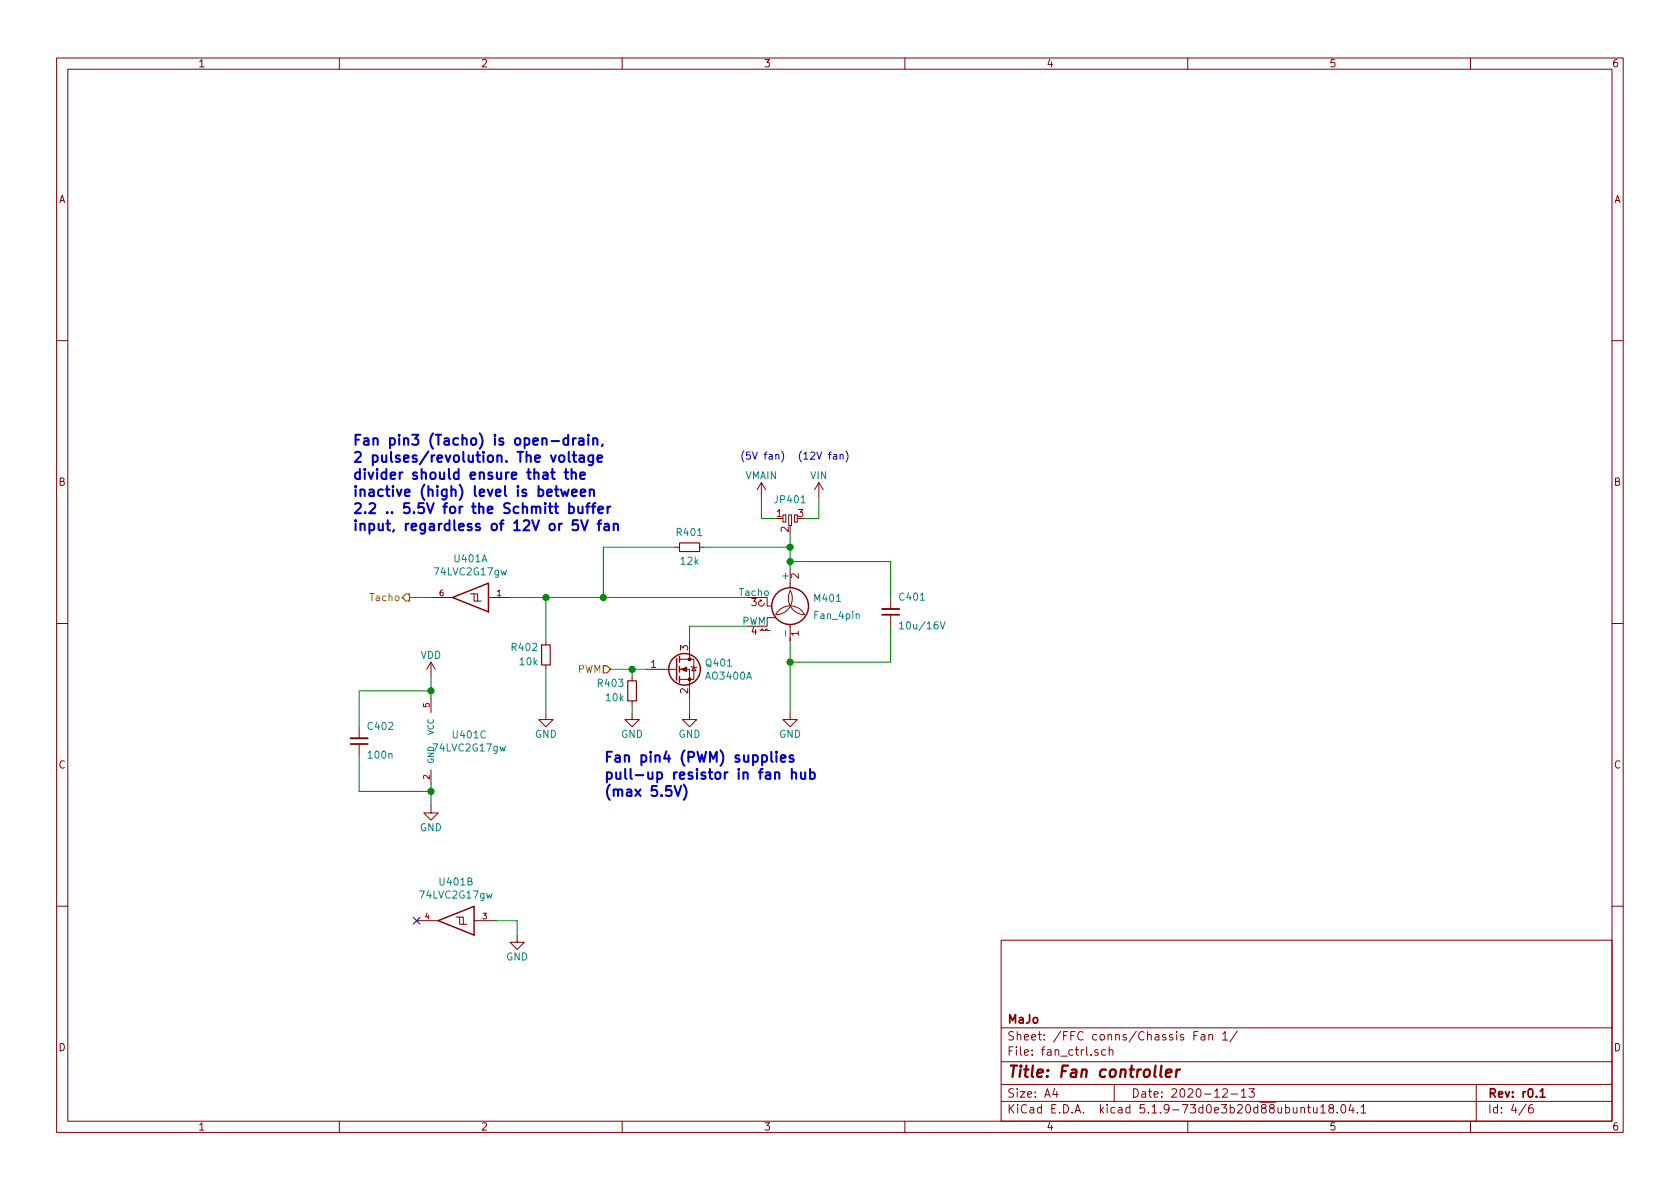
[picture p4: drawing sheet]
<svg xmlns="http://www.w3.org/2000/svg" width="297mm" height="210mm" viewBox="0 0 297 210" stroke-linecap="round" stroke-linejoin="round" font-family="sans-serif">
<g fill="none" stroke="#840000" stroke-width=".18">
<path d="M10 10.3h277v189.9h-277zM12 12.2h273v186.1h-273zM60 10.3v1.9M110 10.3v1.9M160 10.3v1.9M210 10.3v1.9M260 10.3v1.9M10 60.2h2M285 60.2h2M119.4 96.8h.7M123.7 96.8h.8M134.6 85.3l-.7 1.3"/>
<path d="M134.6 85.3v2.6M134.6 85.3l.8 1.3M138.4 91.1h.5v1.2h-.5zM139.4 91.1h.6v1.9h-.6zM140.5 91.1h.5v1.2h-.5zM144.8 85.3l-.8 1.3M144.8 85.3v2.6M144.8 85.3l.7 1.3M10 110.3h2M76.2 117.1l-.8 1.3M76.2 117.1v2.5M76.2 117.1l.8 1.3"/>
<path d="M76.2 105.7h3.8M83.2 105h1.3v1.3h.6M83.8 105v1.3h.7M86.4 105.7h3.8M96.5 113.3v.7M96.5 117.6v.8M111.8 119.6v.8M114.3 118.4h5.3M120.1 118.4h1.8v5M120.1 116.6h2.6v3.5h-2.6M121.9 113.3v3.3M122.2 117.9l.1 .1h.8l.1 .1"/>
<path d="M122.7 118l.4 .6h-.8zM134.4 111.5h.2v-.3h.3v.3h.5v-.3h.2v.3h.5M134.4 106l.2 .2M134.6 106.2l-.5 .3 .1 .5 .2 .2h.4l.3-.5M134.6 106.2l-.1 .2M135.6 105.7v1.5h.8M137.2 109.2h-1.6v1.5h-1M139.7 104.4a2.86 2.86 0 0 1-2.5 4.3 2.85 2.85 0 0 1 2.5-1.6 2.85 2.85 0 0 1 2.5 1.6 2.9 2.9 0 0 1-2.4-4.3M139.7 100.6v3.3M139.7 110.4v2.9M157.5 105.7v2M157.5 108.7v2"/>
<path d="M285 110.3h2M63.5 128.5v2.1M63.5 131.6v2M76.2 123.4v2.6M76.2 136.1v2.6M96.5 126v1.2h1.3l-1.3 1.3-1.3-1.3h1.3M111.8 126v1.2h1.2l-1.2 1.3-1.3-1.3h1.3M111.8 123.9v.8M121.9 126v1.2h1.3l-1.3 1.3-1.3-1.3h1.3M139.7 126v1.2h1.3l-1.3 1.3-1.3-1.3h1.3M76.2 142.5v1.3h1.3l-1.3 1.2-1.3-1.2h1.3M10 160.2h2"/>
<path d="M73.7 162.8h3.8M80.6 162.2h1.3v1.2h.6M81.3 162.2v1.2h.6M83.8 162.8h3.8M91.4 165.3v1.3h1.3l-1.3 1.3-1.2-1.3h1.2M177 166.3h108v32h-108zM285 160.2h2M60 198.3v1.9M110 198.3v1.9M160 198.3v1.9M177 194.8h108M177 191.8h108"/>
<path d="M177 187.8h108M177 181.8h108M186.5 192.5l-.4 1h1M186.8 193v1M194.1 185.7a.37 .37 0 0 0-.6 .1l.1 .2 .5 .2 .1 .1-.2 .3-.5-.1M195.5 185.7l-.5-.1-.2 .3v.6l.2 .1 .5-.1M196.1 185.7h.1a.37 .37 0 0 1 .6 .1v.8M196.1 185.1v1.5M197 191.8v3M210 198.3v1.9M211.1 183.1h.5M211.8 182.4h-.7v1.5"/>
<path d="M212.4 183h.6v.9M213 183.3l-.5 .1-.2 .2 .2 .3 .5-.1M213.7 183.1l.1-.1a.37 .37 0 0 1 .6 .1v.8M213.7 182.9v1M216.2 192.7l.2-.2h.4l.2 .5-.9 1h.9M216.2 182.8l.4-.4v1.5M216.2 183.9h.8M217.7 193.5h1.1M218.7 182.3l-1.3 2M219.5 193l.4-.5v1.5M219.5 194h.8M220.8 192.5h1l-.5 .6 .4 .1v.7l-.2 .1-.7-.1"/>
<path d="M230 196l.2-.2 .4 .1 .1 .9M230 195.8v1M231.2 195.8h.5M231.4 195.3v1.3l.3 .2M232.2 195.8l.1 .9 .4 .1 .2-.1M232.9 195.8v1M233.5 195.8l.4-.5v1.5M233.5 196.8h.9M235.2 196l-.3-.3 .2-.3a.48 .48 0 0 1 .6 .1v.4a.52 .52 0 0 0-.7 .2 .52 .52 0 0 0 .1 .6l.4 .1 .2-.1 .1-.4-.3-.3M236.4 196.7v.1M237.3 195.4l.1-.1a.8 .8 0 0 1 .6 .8 .8 .8 0 0 1-.6 .7 1 1 0 0 1-.1-1.4zM238.9 195.2l-.4 1.1h.9"/>
<path d="M239.2 195.8v1M240 196.7v.1M240.6 195.8l.5-.5v1.5M240.6 196.8h.9M260 198.3v1.9M261 191.8v6.5M269.8 195.2l-1.2 2M271 195.3a.62 .62 0 0 0-.7 .7v.7l.3 .1 .4-.1 .1-.5-.1-.2-.4-.1-.3 .3"/>
</g>
<path d="M156 108.7h3M62 131.6h3M272.3 193l.4-.5v1.5M272.3 194h.9" fill="none" stroke="#840000" stroke-width=".3"/>
<path d="M205.4 188.4l-.2 1.8 .2 .2M206.1 189.8l1-.2v-.4h-.8l-.2 1 .2 .2 .6-.1M208.1 189.1l-.2 1.3M208.6 189.1a.55 .55 0 0 0-.6 .4" fill="none" stroke="#840000" stroke-width=".41"/>
<g fill="none" stroke="#840000" stroke-width=".25">
<path d="M80 105.7l6.4-2.6v5.1zM119.6 116.5v3.8M120.1 116.1v1M120.1 117.9v1M120.1 119.6v1M77.5 162.8l6.3-2.5v5z"/>
<circle cx="121" cy="118.4" r="2.79"/>
<circle cx="139.7" cy="107.2" r="3.3"/>
</g>
<g fill="#840000" stroke="#840000" stroke-width=".18">
<path d="M120.4 118.4l1-.4v.7z"/>
<circle cx="121.9" cy="120.1" r=".25"/>
<circle cx="121.9" cy="116.6" r=".25"/>
</g>
<path d="M156 107.7h3M62 130.6h3" fill="none" stroke="#840000" stroke-width=".33"/>
<path d="M159.1 110.3l.3-.3v1.2M159.1 111.2h.7M166.2 110l.5 1.2 .4-1.2" fill="none" stroke="#008484" stroke-width=".18"/>
<path d="M120.1 96h3.6v1.5h-3.6zM95.8 114h1.5v3.6h-1.5zM111 120.4h1.5v3.5h-1.5z" fill="none" stroke="#840000" stroke-width=".2"/>
<g fill="none" stroke="#008400" stroke-width=".18">
<path d="M119.4 96.8h-12.7v8.9M124.5 96.8h15.2M134.6 87.9v3.8h2.6M139.7 99.3h17.8v6.4M139.7 94.2v6.4M144.8 87.9v3.8h-2.6M72.4 105.7h3.8M76.2 119.6v3.8M90.2 105.7h41.9M96.5 105.7v7.6M96.5 118.4v7.6M107.9 118.4h6.4"/>
<path d="M111.8 118.4v1.2M132.1 110.7h-10.2v2.6M139.7 113.3v12.7M157.5 110.7v6.4h-17.8M63.5 133.6v6.3h12.7M76.2 122.2h-12.7v6.3M76.2 138.7v3.8M111.8 124.7v1.3M121.9 123.4v2.6M87.6 162.8h3.8v2.5"/>
</g>
<path d="M71.1 105.7l.7-.7h.6v1.3h-.6zM106.7 117.7h.6l.6 .7-.6 .6h-.6z" fill="none" stroke="#848400" stroke-width=".25"/>
<g fill="none" stroke="#0000c2" stroke-width=".36">
<path d="M100.5 77.6a.6 .6 0 0 0-.8 0v.9a.6 .6 0 0 0 .8 .1M100.5 76.9v1.8M100.6 79.9v1.5l.2 .3M101.3 77.5v1.2M101.5 79.9v1.5l.1 .2 .3 .1M101.8 77.5l-.3 .1-.2 .2M102.4 77.6h.7l.1 1.1M103.2 77.9l-.6 .1a.34 .34 0 0 0-.3 .3 .34 .34 0 0 0 .3 .4l.6-.1M104 76.9l-.1 .1h.2l-.1-.1v.2M104 77.5v1.2M104.9 77.6l.2-.1 .4 .1 .1 1.1M104.9 77.5v1.2"/>
<path d="M106.6 78.6l-.2 .3M99.2 86.6l.3 1.1 .4-.8 .3 .8 .4-1.1M99.8 83.5h.7M100.1 82.9v1.5v.2l.4 .1M100.6 89.7a.6 .6 0 0 1 .8 0v.9a.6 .6 0 0 1-.8 .1M100.6 89v1.7M101.1 83.7l.2-.2 .4 .1 .1 1.1M101.1 82.9v1.8M101.1 87.1l.9-.1-.1-.4h-.5l-.3 .2 .1 .8h.7M101.2 80.5h.7M102.2 89.6l.1 1.1h.4l.3-.1M102.5 80.6h.7l.1 1.1"/>
<path d="M102.6 84.1l.8-.2v-.3l-.6-.1-.2 .3 .1 .8h.7M102.7 87.1l.8-.1-.1-.4h-.5l-.2 .2v.8h.7M102.7 92l.7 1.8 .5-1.8M103 89.6v1.1M103.3 80.9l-.6 .1a.34 .34 0 0 0-.3 .4 .34 .34 0 0 0 .3 .3l.6-.1M103.6 89.6h.7M104.3 86.7l.2-.1h.5v1.1M104.3 89l-.4 .1v.1v1.5M104.3 86.6v1.1M104.6 89.6h.7M104.9 80.5v1.4a.49 .49 0 0 1-.8 .3M104.9 80.6a.58 .58 0 0 0-.9 .2l.1 .7a.6 .6 0 0 0 .8 .1"/>
<path d="M105.3 89l-.3 .1-.1 .1v1.5M105.6 81.1l.9-.2-.1-.3-.5-.1-.3 .3 .1 .8h.7M105.6 92.6h.7M105.8 90.2l.9-.2-.1-.3-.6-.1-.2 .2 .1 .9h.7M106.3 92l-.3 .1-.1 .1v1.6M106.9 92.7h.7l.1 1.1M107.4 89.6v1.1M107.7 93l-.6 .1-.3 .3 .1 .3 .2 .1 .6-.1M107.9 89.6l-.3 .1-.2 .2M108.5 92.8l.3-.2 .4 .1 .1 1.1M108.5 92.6v1.2M119.3 139l.6 1.8 .5-1.8"/>
<path d="M120.9 138.7a2.05 2.05 0 0 1 0 2.7M137.3 132.9l-.1 .1h.2l-.1-.1v.2M137.3 133.5v1.2M138 134.1l.9-.1-.1-.4-.5-.1-.3 .3 .2 .8h.6M140 136.7l.3-.1h.4l.1 1.1M140 136v1.7M140.3 133.6l-.5-.1-.2 .3 .1 .3 .6 .1v.4h-.7M141.6 136.6l.1 1.1h.4l.3-.1M142.4 136.6v1.1M143.2 136.6a.6 .6 0 0 1 .8 .1v.9a.6 .6 0 0 1-.8 .1M143.2 136v1.7"/>
</g>
<path d="M138.2 79.8a1.47 1.47 0 0 1 0 1.9M149.6 79.8a1.4 1.4 0 0 1 0 1.9M137.2 80.5l.1-.1h.3l.1 .8M148.5 80.5l.2-.1h.3l.1 .8" fill="none" stroke="#0000c2" stroke-width=".18"/>
<g fill="#008400" stroke="#008400" stroke-width=".25">
<circle cx="106.7" cy="105.7" r=".51"/>
<circle cx="111.8" cy="118.4" r=".51"/>
<circle cx="76.2" cy="139.9" r=".51"/>
<circle cx="139.7" cy="96.8" r=".51"/>
<circle cx="96.5" cy="105.7" r=".51"/>
<circle cx="139.7" cy="117.1" r=".51"/>
<circle cx="76.2" cy="122.2" r=".51"/>
<circle cx="139.7" cy="99.3" r=".51"/>
</g>
<path d="M73.1 162.2l1.2 1.2M74.3 162.2l-1.2 1.2" fill="none" stroke="#000084" stroke-width=".18"/>
<text font-size="2.8" fill="#840000" x="178" y="190.5">Title: Fan controller</text>
<g font-size="2.5" fill="#0000c2">
<text x="62.2" y="78.8">Fan pin3 (Tacho) is open-drain,</text>
<text x="62.2" y="81.8">2 pulses/revolution. The voltage</text>
<text x="62.2" y="84.8">divider should ensure that the</text>
<text x="62.2" y="87.8">inactive (high) level is between</text>
<text x="62.2" y="90.9">2.2 .. 5.5V for the Schmitt buffer</text>
<text x="62.2" y="93.9">input, regardless of 12V or 5V fan</text>
<text x="106.7" y="134.8">Fan pin4 (PWM) supplies</text>
<text x="106.7" y="137.8">pull-up resistor in fan hub</text>
<text x="106.7" y="140.9">(max 5.5V)</text>
</g>
<g font-size="2.1" fill="#840000">
<text x="178" y="184">Sheet: /FFC conns/Chassis Fan 1/</text>
<text x="178" y="181">MaJo</text>
<text x="178" y="186.7">File: fan_ctrl.sch</text>
<text x="178" y="196.9">KiCad E.D.A. kicad 5.1.9-73d0e3b20d88ubuntu18.04.1</text>
<text x="178" y="194.1">Size: A4</text>
<text x="200" y="194.1">Date: 2020-12-13</text>
<text x="263" y="194.1">Rev: r0.1</text>
<text x="263" y="196.9">Id: 4/6</text>
</g>
<g font-size="1.8" fill="#840000">
<text x="35" y="11.9">1</text>
<text x="85" y="11.9">2</text>
<text x="135" y="11.9">3</text>
<text x="185" y="11.9">4</text>
<text x="235" y="11.9">5</text>
<text x="285" y="11.9">6</text>
<text x="10.4" y="35.9">A</text>
<text x="285.4" y="35.9">A</text>
<text x="10.4" y="85.9">B</text>
<text x="285.4" y="85.9">B</text>
<text x="137.3" y="91.4">1</text>
<text x="139.4" y="94.1" transform="rotate(-90 139.4 94.1)">2</text>
<text x="141.1" y="91.4">3</text>
<text x="132.9" y="107.2">3</text>
<text x="141.2" y="102.3" transform="rotate(-90 141.2 102.3)">2</text>
<text x="132.9" y="112.3">4</text>
<text x="141.2" y="112.5" transform="rotate(-90 141.2 112.5)">1</text>
<text x="115.1" y="118.1">1</text>
<text x="121.7" y="115" transform="rotate(-90 121.7 115)">3</text>
<text x="121.7" y="122.7" transform="rotate(-90 121.7 122.7)">2</text>
<text x="10.4" y="135.9">C</text>
<text x="285.4" y="135.9">C</text>
<text x="10.4" y="185.9">D</text>
<text x="285.4" y="185.9">D</text>
<text x="35" y="199.9">1</text>
<text x="85" y="199.9">2</text>
<text x="135" y="199.9">3</text>
<text x="185" y="199.9">4</text>
<text x="235" y="199.9">5</text>
<text x="285" y="199.9">6</text>
</g>
<g font-size="1.8" fill="#0000c2">
<text x="130.8" y="81.3">(5V fan)</text>
<text x="141" y="81.3">(12V fan)</text>
</g>
<g font-size="1.8" fill="#008484">
<text x="131.8" y="84.8">VMAIN</text>
<text x="137.2" y="89">JP401</text>
<text x="143.3" y="84.8">VIN</text>
<text x="119.8" y="94.8">R401</text>
<text x="77" y="101.7">74LVC2G17gw</text>
<text x="80.4" y="99.4">U401A</text>
<text x="120.4" y="99.9">12k</text>
<text x="130.8" y="105.4">Tacho</text>
<text x="139.4" y="102.4" transform="rotate(-90 139.4 102.4)">+</text>
<text x="144.1" y="106.4">M401</text>
<text x="159.2" y="106.2">C401</text>
<text x="131.2" y="110.5">PWM</text>
<text x="139.4" y="112.3" transform="rotate(-90 139.4 112.3)">-</text>
<text x="144.1" y="109.5">Fan_4pin</text>
<text x="159.7" y="111.3">10u/16V</text>
<text x="74.3" y="116.5">VDD</text>
<text x="90.6" y="115.1">R402</text>
<text x="92" y="117.6">10k</text>
<text x="125" y="117.9">Q401</text>
<text x="105.8" y="121.5">R403</text>
<text x="107.2" y="124">10k</text>
<text x="124.9" y="120.2">AO3400A</text>
<text x="65.2" y="129.1">C402</text>
<text x="80.2" y="130.6">U401C</text>
<text x="94.6" y="130.5">GND</text>
<text x="109.8" y="130.5">GND</text>
<text x="120" y="130.5">GND</text>
<text x="137.7" y="130.5">GND</text>
<text x="65.2" y="134.2">100n</text>
<text x="76.8" y="132.9">74LVC2G17gw</text>
<text x="74.2" y="147">GND</text>
<text x="74.5" y="158.9">74LVC2G17gw</text>
<text x="77.9" y="156.6">U401B</text>
<text x="89.5" y="169.8">GND</text>
</g>
<g font-size="1.8" fill="#848400">
<text x="65.7" y="106.3">Tacho</text>
<text x="102.1" y="119">PWM</text>
</g>
<g font-size="1.4" fill="#840000">
<text x="77.7" y="105.4">6</text>
<text x="87.9" y="105.4">1</text>
<text x="75.9" y="125.1" transform="rotate(-90 75.9 125.1)">5</text>
<text x="75.9" y="137.8" transform="rotate(-90 75.9 137.8)">2</text>
<text x="75.2" y="162.6">4</text>
<text x="85.3" y="162.6">3</text>
</g>
<g font-size="1.4" fill="#008484">
<text x="76.7" y="130" transform="rotate(-90 76.7 130)">VCC</text>
<text x="76.7" y="135.1" transform="rotate(-90 76.7 135.1)">GND</text>
</g>
</svg>
